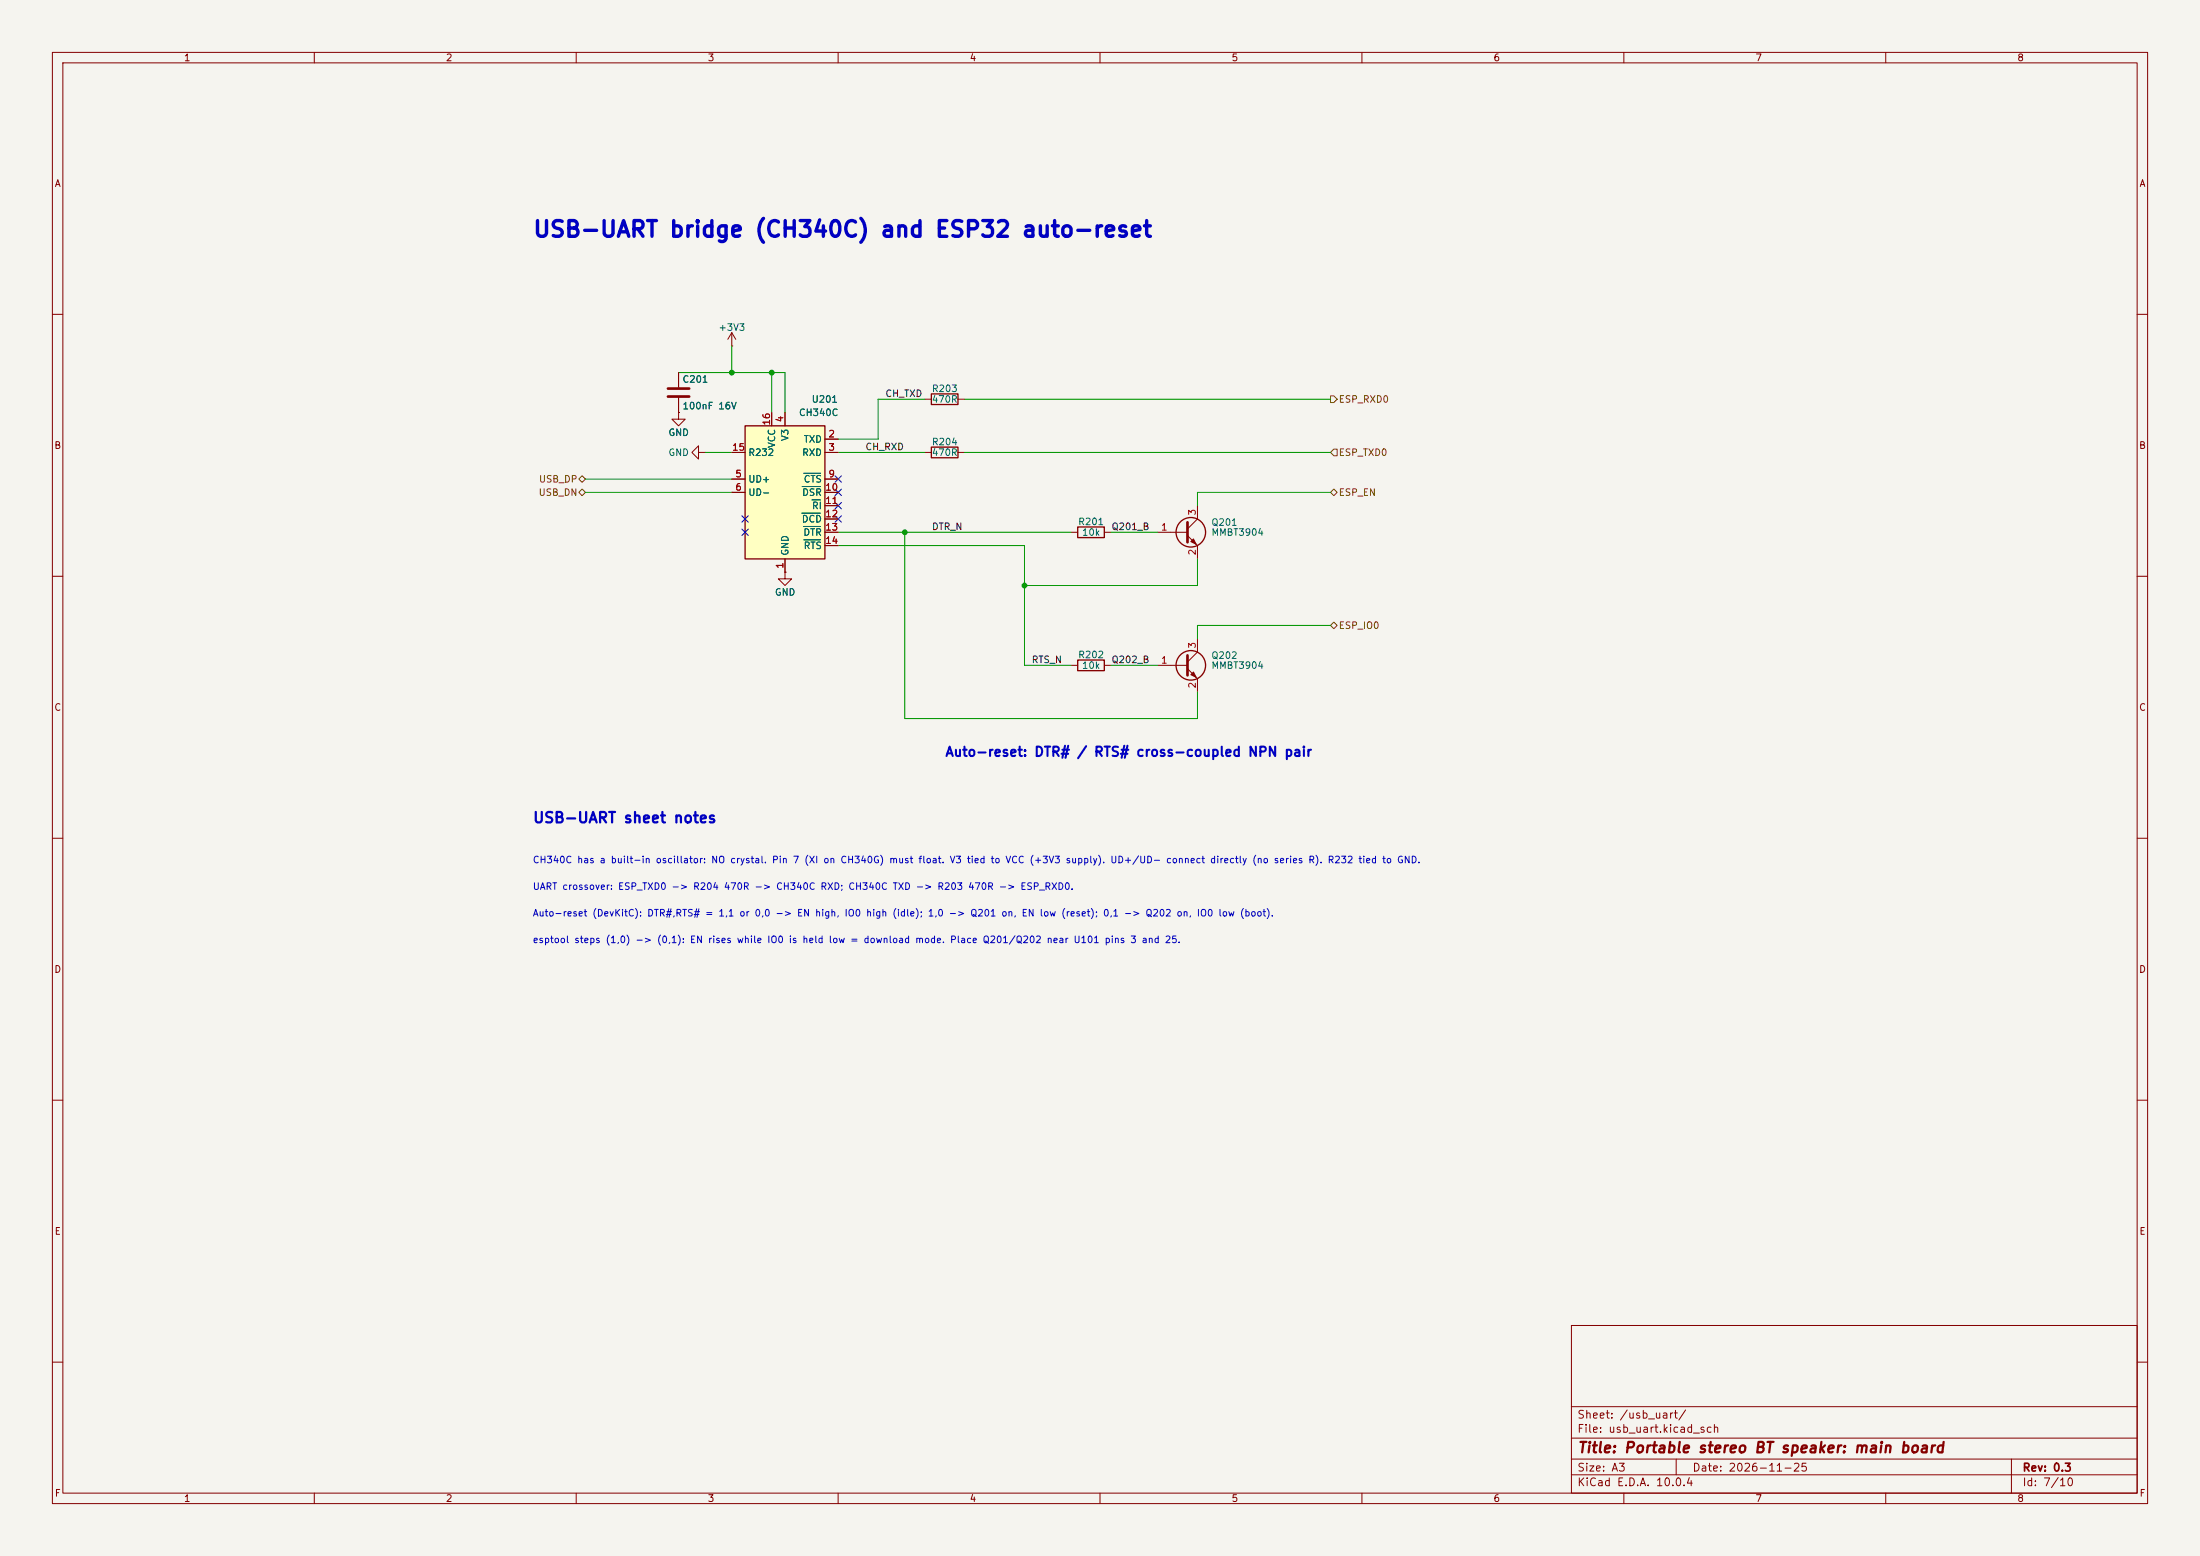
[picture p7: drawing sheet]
<svg xmlns="http://www.w3.org/2000/svg" width="420mm" height="297mm" viewBox="0 0 420 297" stroke-linecap="round" stroke-linejoin="round" font-family="sans-serif">
<path d="M0 0h420v297h-420z" fill="#f5f4ef" stroke="#f5f4ef" stroke-width=".19"/>
<g fill="none" stroke="#840000" stroke-width=".19">
<path d="M10 10h400v277h-400zM12 12h396v273h-396zM60 10v2M110 10v2M160 10v2M210 10v2M260 10v2M310 10v2M360 10v2M10 60h2M139.7 66h.1M139.7 63.5l-.8 1.3"/>
<path d="M139.7 63.5l.8 1.3M139.7 63.5v2.5M176.5 76.2h1.3M182.9 76.2h1.2M408 60h2M176.5 86.4h1.3M182.9 86.4h1.2M228.6 96.5v2.6l-1.9 1.9M10 110h2M149.9 109.2v1.3h1.2l-1.2 1.3-1.3-1.3h1.3M149.9 109.2h.1M221 101.6h5.7"/>
<path d="M226.7 102.2l1.9 1.9v2.6M408 110h2M221 127h5.7M226.7 127.6l1.9 1.9v2.6M228.6 121.9v2.6l-1.9 1.9M10 160h2M408 160h2M10 210h2M408 210h2M300 253h108v32h-108zM10 260h2M300 278.5h108"/>
<path d="M300 274.5h108M300 268.5h108M320 278.5v3M384 278.5v6.5M408 260h2M60 285v2M110 285v2M160 285v2M210 285v2M260 285v2M300 281.5h108M310 285v2"/>
<path d="M360 285v2"/>
</g>
<path d="M226.7 99.7v3.8M226.7 125.1v3.8" fill="none" stroke="#840000" stroke-width=".51"/>
<g fill="none" stroke="#840000" stroke-width=".25">
<path d="M177.8 75.2h5.1v2h-5.1zM177.8 85.3h5.1v2.1h-5.1z"/>
<circle cx="227.3" cy="101.6" r="2.82"/>
<circle cx="227.3" cy="127" r="2.82"/>
</g>
<g fill="#840000" stroke="#840000" stroke-width=".19">
<path d="M227.3 103.4l.5-.5 .5 1z"/>
<path d="M227.3 128.8l.5-.5 .5 1z"/>
</g>
<path d="M142.2 81.3h15.3v25.4h-15.3z" fill="#ffffc2"/>
<path d="M142.2 81.3h15.3v25.4h-15.3zM205.7 100.6h5.1v2h-5.1zM205.7 126h5.1v2h-5.1z" fill="none" stroke="#840000" stroke-width=".25"/>
<g fill="none" stroke="#840000" stroke-width=".19">
<path d="M129.5 78.7v1.3h1.3l-1.3 1.3-1.2-1.3h1.2M129.5 78.7h.1M129.5 71.1v2.8M129.5 75.9v2.8M147.3 78.7v2.6M149.9 78.7v2.6M133.3 86.4v-1.3l-1.2 1.3 1.2 1.2v-1.2h1.3M134.6 86.4h.1M139.7 86.4h2.5M139.7 91.4h2.5M139.7 94h2.5M157.5 83.8h2.5"/>
<path d="M157.5 86.4h2.5M157.5 91.4h2.5M157.5 94h2.5M157.5 96.5h2.5M157.5 99.1h2.5M149.9 109.2h.1M149.9 106.7v2.5M157.5 101.6h2.5M157.5 104.1h2.5M204.5 101.6h1.2M210.8 101.6h1.3M204.5 127h1.2"/>
<path d="M210.8 127h1.3"/>
</g>
<path d="M153.1 98h3.5M153.1 92.9h3.5M153.4 90.3h3.2M155 95.4h1.6M153.4 100.5h3.2M153.4 103h3.2" fill="none" stroke="#006464" stroke-width=".19"/>
<path d="M127.5 74.2h4.1M127.5 75.7h4.1" fill="none" stroke="#840000" stroke-width=".51"/>
<path d="M254 75.6h.6l.7 .6-.7 .6h-.6zM110.5 91.4l.6-.6 .7 .6-.7 .7zM110.5 94l.6-.7 .7 .7-.7 .6zM254 94l.6-.7 .7 .7-.7 .6zM254.6 85.7h.7v1.3h-.7l-.6-.6zM254 119.4l.6-.7 .7 .7-.7 .6z" fill="none" stroke="#725600" stroke-width=".19"/>
<g fill="none" stroke="#009600" stroke-width=".19">
<path d="M129.5 71.1h20.4v7.6M139.7 66v5.1M147.3 71.1v7.6M176.5 76.2h-8.9v7.6h-7.6M184.1 76.2h69.9M111.8 94h27.9M111.8 91.4h27.9M134.6 86.4h5.1M160 86.4h16.5M184.1 86.4h69.9M254 94h-25.4v2.5M160 101.6h44.5"/>
<path d="M160 104.1h35.6v22.9h8.9M172.7 101.6v35.6h55.9v-5.1M212.1 101.6h8.9M228.6 106.7v5.1h-33M254 119.4h-25.4v2.5M212.1 127h8.9"/>
</g>
<path d="M141.6 98.5l1.2 1.2M142.8 98.5l-1.2 1.2M159.4 93.4l1.2 1.2M159.4 98.5l1.2 1.2M159.4 90.8l1.2 1.2M159.4 95.9l1.2 1.2M160.6 93.4l-1.2 1.2M160.6 98.5l-1.2 1.2M160.6 90.8l-1.2 1.2M160.6 95.9l-1.2 1.2M141.6 101l1.2 1.2M142.8 101l-1.2 1.2" fill="none" stroke="#000084" stroke-width=".19"/>
<g fill="#009600" stroke="#009600" stroke-width=".19">
<circle cx="147.3" cy="71.1" r=".46"/>
<circle cx="139.7" cy="71.1" r=".46"/>
<circle cx="172.7" cy="101.6" r=".46"/>
<circle cx="195.6" cy="111.8" r=".46"/>
</g>
<text font-size="3" fill="#0000c2" x="101.6" y="46">USB-UART bridge (CH340C) and ESP32 auto-reset</text>
<text font-size="2" fill="#0000c2" x="101.6" y="157.6">USB-UART sheet notes</text>
<text font-size="2" fill="#840000" x="301" y="277.8">Title: Portable stereo BT speaker: main board</text>
<text font-size="1.8" fill="#0000c2" x="180.3" y="144.9">Auto-reset: DTR# / RTS# cross-coupled NPN pair</text>
<g font-size="1.5" fill="#840000">
<text x="301" y="273.8">File: usb_uart.kicad_sch</text>
<text x="301" y="271.1">Sheet: /usb_uart/</text>
<text x="301" y="281.2">Size: A3</text>
<text x="323" y="281.2">Date: 2026-11-25</text>
<text x="386" y="281.2">Rev: 0.3</text>
<text x="301" y="284">KiCad E.D.A. 10.0.4</text>
<text x="386" y="284">Id: 7/10</text>
</g>
<g font-size="1.3" fill="#840000">
<text x="35" y="12">1</text>
<text x="85" y="12">2</text>
<text x="135" y="12">3</text>
<text x="185" y="12">4</text>
<text x="235" y="12">5</text>
<text x="285" y="12">6</text>
<text x="335" y="12">7</text>
<text x="385" y="12">8</text>
<text x="10.3" y="36">A</text>
<text x="408.3" y="36">A</text>
<text x="10.3" y="86">B</text>
<text x="408.2" y="86">B</text>
<text x="10.3" y="136">C</text>
<text x="408.2" y="136">C</text>
<text x="10.3" y="186">D</text>
<text x="408.2" y="186">D</text>
<text x="10.3" y="236">E</text>
<text x="408.3" y="236">E</text>
<text x="10.3" y="286">F</text>
<text x="35" y="287">1</text>
<text x="85" y="287">2</text>
<text x="135" y="287">3</text>
<text x="185" y="287">4</text>
<text x="235" y="287">5</text>
<text x="285" y="287">6</text>
<text x="335" y="287">7</text>
<text x="385" y="287">8</text>
<text x="408.3" y="286">F</text>
</g>
<g font-size="1.3" fill="#006464">
<text x="137.1" y="63.5">+3V3</text>
<text x="130.2" y="73.4">C201</text>
<text x="154.8" y="77.2">U201</text>
<text x="177.8" y="75.1">R203</text>
<text x="177.8" y="77.2">470R</text>
<text x="127.5" y="83.5">GND</text>
<text x="130.2" y="78.4">100nF 16V</text>
<text x="152.4" y="79.7">CH340C</text>
<text x="127.5" y="87.3">GND</text>
<text x="142.7" y="87.3">R232</text>
<text x="148.3" y="85.6" transform="rotate(-90 148.3 85.6)">VCC</text>
<text x="150.8" y="84.3" transform="rotate(-90 150.8 84.3)">V3</text>
<text x="153" y="87.3">RXD</text>
<text x="153.3" y="84.8">TXD</text>
<text x="177.8" y="85.3">R204</text>
<text x="177.8" y="87.3">470R</text>
<text x="142.7" y="92.4">UD+</text>
<text x="142.7" y="95">UD-</text>
<text x="153" y="95">DSR</text>
<text x="153.3" y="92.4">CTS</text>
<text x="153" y="100">DCD</text>
<text x="154.9" y="97.5">RI</text>
<text x="205.7" y="100.5">R201</text>
<text x="231.1" y="100.7">Q201</text>
<text x="150.8" y="106.2" transform="rotate(-90 150.8 106.2)">GND</text>
<text x="153.3" y="102.6">DTR</text>
<text x="153.3" y="105.1">RTS</text>
<text x="206.5" y="102.6">10k</text>
<text x="231.1" y="102.6">MMBT3904</text>
<text x="147.8" y="114">GND</text>
<text x="205.7" y="125.9">R202</text>
<text x="206.5" y="128">10k</text>
<text x="231.1" y="126.1">Q202</text>
<text x="231.1" y="128">MMBT3904</text>
</g>
<g font-size="1.3" fill="#0f0f0f">
<text x="168.9" y="76.1">CH_TXD</text>
<text x="165.1" y="86.2">CH_RXD</text>
<text x="177.8" y="101.5">DTR_N</text>
<text x="212.1" y="101.5">Q201_B</text>
<text x="196.8" y="126.9">RTS_N</text>
<text x="212.1" y="126.9">Q202_B</text>
</g>
<g font-size="1.3" fill="#725600">
<text x="255.5" y="77.2">ESP_RXD0</text>
<text x="255.5" y="87.3">ESP_TXD0</text>
<text x="102.7" y="95">USB_DN</text>
<text x="102.8" y="92.4">USB_DP</text>
<text x="255.5" y="95">ESP_EN</text>
<text x="255.5" y="120.4">ESP_IO0</text>
</g>
<g font-size="1.3" fill="#a90000">
<text x="147.3" y="81.3" transform="rotate(-90 147.3 81.3)">16</text>
<text x="149.8" y="80.7" transform="rotate(-90 149.8 80.7)">4</text>
<text x="158" y="83.8">2</text>
<text x="139.7" y="86.3">15</text>
<text x="158" y="86.3">3</text>
<text x="140.3" y="91.4">5</text>
<text x="140.3" y="94">6</text>
<text x="157.4" y="94">10</text>
<text x="158" y="91.4">9</text>
<text x="157.4" y="96.5">11</text>
<text x="157.4" y="99">12</text>
<text x="157.4" y="101.6">13</text>
<text x="221.5" y="101.6">1</text>
<text x="228.6" y="98.5" transform="rotate(-90 228.6 98.5)">3</text>
<text x="157.4" y="104.1">14</text>
<text x="228.6" y="106.1" transform="rotate(-90 228.6 106.1)">2</text>
<text x="149.8" y="108.7" transform="rotate(-90 149.8 108.7)">1</text>
<text x="228.6" y="123.9" transform="rotate(-90 228.6 123.9)">3</text>
<text x="221.5" y="127">1</text>
<text x="228.6" y="131.5" transform="rotate(-90 228.6 131.5)">2</text>
</g>
<g font-size="1.3" fill="#0000c2">
<text x="101.6" y="165.1">CH340C has a built-in oscillator: NO crystal. Pin 7 (XI on CH340G) must float. V3 tied to VCC (+3V3 supply). UD+/UD- connect directly (no series R). R232 tied to GND.</text>
<text x="101.6" y="170.2">UART crossover: ESP_TXD0 -&gt; R204 470R -&gt; CH340C RXD; CH340C TXD -&gt; R203 470R -&gt; ESP_RXD0.</text>
<text x="101.6" y="175.2">Auto-reset (DevKitC): DTR#,RTS# = 1,1 or 0,0 -&gt; EN high, IO0 high (idle); 1,0 -&gt; Q201 on, EN low (reset); 0,1 -&gt; Q202 on, IO0 low (boot).</text>
<text x="101.6" y="180.3">esptool steps (1,0) -&gt; (0,1): EN rises while IO0 is held low = download mode. Place Q201/Q202 near U101 pins 3 and 25.</text>
</g>
</svg>
